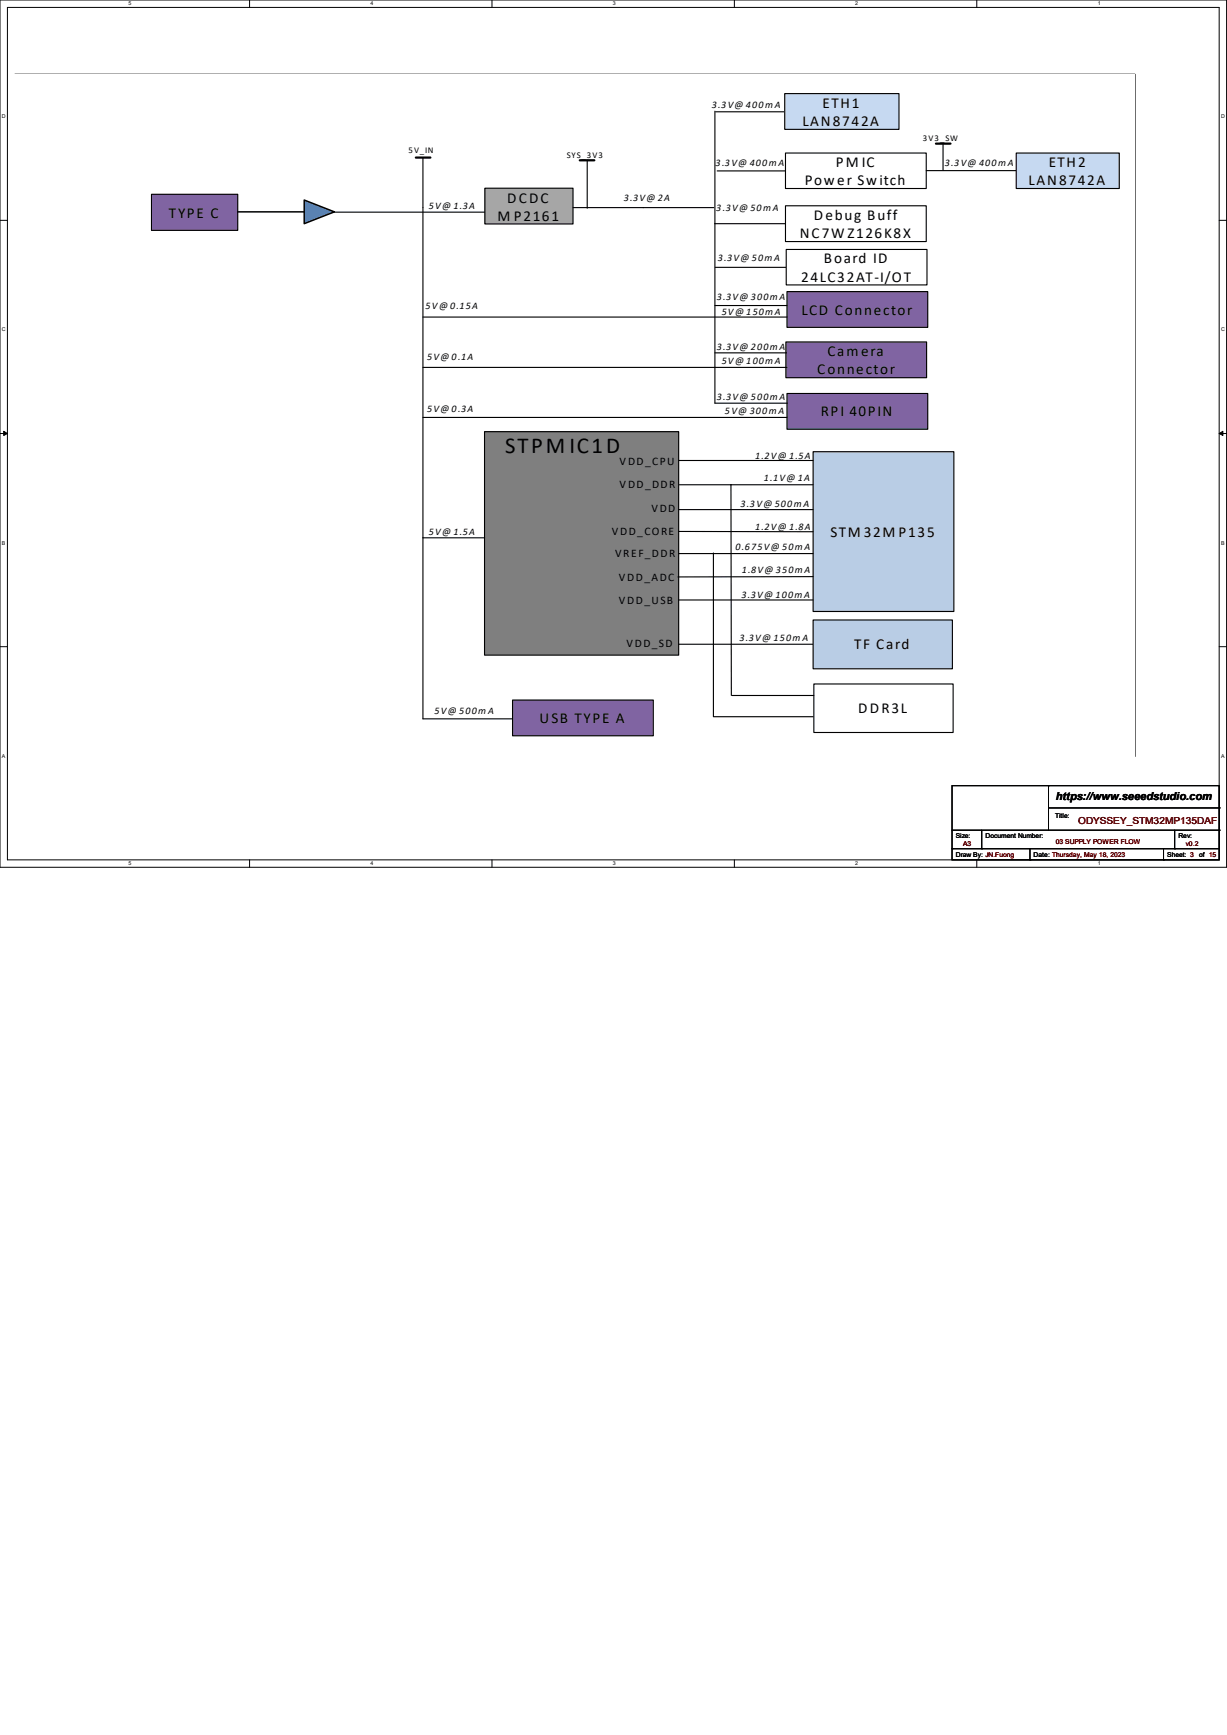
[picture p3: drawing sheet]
<svg xmlns="http://www.w3.org/2000/svg" width="210mm" height="297mm" viewBox="0 0 210 297" stroke-linecap="round" stroke-linejoin="round" font-family="sans-serif">
<g fill="none" stroke="#000" stroke-width=".17">
<path d="M0 0h209.9v148.5h-209.9zM1.3 1.3h207.4v145.9h-207.4zM42.7 0v1.3M84.2 0v1.3M125.7 0v1.3M167.2 0v1.3M0 37.7h1.3M208.7 37.7h1.2M0 74.2h1.3M.6 73.8l.7 .4-.7 .3zM208.7 74.2l.6-.4v.7zM208.7 74.2h1.2"/>
<path d="M0 110.7h1.3M208.7 110.7h1.2M42.7 147.2v1.3M84.2 147.2v1.3M125.7 147.2v1.3M167.2 147.2v1.3"/>
</g>
<path d="M.6 73.8l.7 .4-.7 .3zM208.7 74.2l.6-.4v.7z" fill="#000"/>
<path d="M2.5 12.7h191.8v116.8h-191.8z" fill-rule="evenodd" fill="#fff"/>
<path d="M2.5 12.7h191.8v116.8h-191.8z" fill="none" stroke="#000" stroke-width=".17"/>
<path d="M2.5 12.6h191.7v116.9h-191.7z" fill-rule="evenodd" fill="#fff"/>
<path d="M25.9 33.3h14.8v6.1h-14.8z" fill-rule="evenodd" fill="#8064a2"/>
<path d="M25.9 33.3h14.8v6.1h-14.8zM72.4 27v8.5" fill="none" stroke="#000" stroke-width=".19"/>
<path d="M71.2 27h2.5" fill="none" stroke="#000" stroke-width=".38"/>
<path d="M83 32.2h15.1v6.1h-15.1z" fill-rule="evenodd" fill="#a6a6a6"/>
<path d="M57.2 36.3h25.7M83 32.2h15.1v6.1h-15.1z" fill="none" stroke="#000" stroke-width=".19"/>
<path d="M82.9 73.9h33.3v38.3h-33.3z" fill-rule="evenodd" fill="#7f7f7f"/>
<path d="M122.4 19v50M122.5 19.1h12.1M72.4 35.5v56.6h10.5M98.1 35.5h24.1M100.5 27.4v8.2M82.9 73.9h33.3v38.3h-33.3z" fill="none" stroke="#000" stroke-width=".19"/>
<path d="M99.2 27.4h2.5" fill="none" stroke="#000" stroke-width=".38"/>
<path d="M134.3 16h19.6v6.1h-19.6z" fill-rule="evenodd" fill="#c6d9f1"/>
<path d="M134.3 16h19.6v6.1h-19.6zM122.7 29.3h12.1" fill="none" stroke="#000" stroke-width=".19"/>
<path d="M134.4 26.2h24.1v6.1h-24.1z" fill-rule="evenodd" fill="#fff"/>
<path d="M134.4 26.2h24.1v6.1h-24.1zM158.5 29.2h15.4" fill="none" stroke="#000" stroke-width=".19"/>
<path d="M173.9 26.2h17.7v6.1h-17.7z" fill-rule="evenodd" fill="#c6d9f1"/>
<path d="M122.3 38.3h12.1M161.4 24.7v4.5M173.9 26.2h17.7v6.1h-17.7z" fill="none" stroke="#000" stroke-width=".19"/>
<path d="M160.2 24.6h2.5" fill="none" stroke="#000" stroke-width=".38"/>
<path d="M134.4 35.2h24.1v6.2h-24.1z" fill-rule="evenodd" fill="#fff"/>
<path d="M134.4 35.2h24.1v6.2h-24.1z" fill="none" stroke="#000" stroke-width=".19"/>
<path d="M134.7 49.9h24.1v6.1h-24.1z" fill-rule="evenodd" fill="#8064a2"/>
<path d="M122.4 52.3h12.3M134.7 49.9h24.1v6.1h-24.1z" fill="none" stroke="#000" stroke-width=".19"/>
<path d="M87.7 119.8h24.1v6.2h-24.1z" fill-rule="evenodd" fill="#8064a2"/>
<path d="M72.4 92.1v31h15.3M87.7 119.8h24.1v6.2h-24.1z" fill="none" stroke="#000" stroke-width=".19"/>
<path d="M139.2 77.3h24.1v27.4h-24.1z" fill-rule="evenodd" fill="#b9cde5"/>
<path d="M116.2 78.8h23M139.2 77.3h24.1v27.4h-24.1zM116.2 87.2h23M116.2 91h23M116.2 94.8h23M116.3 83h8.9M139.2 98.7l-23.2 .1M116.2 102.7h23M116.2 110.3h23" fill="none" stroke="#000" stroke-width=".19"/>
<path d="M139.2 106.1h23.8v8.4h-23.8z" fill-rule="evenodd" fill="#b9cde5"/>
<path d="M125 83h14.2M139.2 106.1h23.8v8.4h-23.8z" fill="none" stroke="#000" stroke-width=".19"/>
<path d="M139.3 117.1h23.8v8.3h-23.8z" fill-rule="evenodd" fill="#fff"/>
<path d="M72.4 54.3h62.3M122.1 94.7v28M125.1 83l.1 36.1M125.3 119.1h14M139.3 117.1h23.8v8.3h-23.8zM122.2 122.7h17" fill="none" stroke="#000" stroke-width=".19"/>
<path d="M134.5 58.5h24.1v6.2h-24.1z" fill-rule="evenodd" fill="#8064a2"/>
<path d="M134.5 58.5h24.1v6.2h-24.1z" fill="none" stroke="#000" stroke-width=".19"/>
<path d="M134.7 67.4h24.1v6.1h-24.1z" fill-rule="evenodd" fill="#8064a2"/>
<path d="M72.4 62.9h62.3M72.4 71.5h62.3M122.4 60.4h12.2M122.4 69h12.4M134.7 67.4h24.1v6.1h-24.1z" fill="none" stroke="#000" stroke-width=".19"/>
<path d="M40.7 36.3h11.4" fill="none" stroke="#000" stroke-width=".26"/>
<path d="M52.1 34.2l5.1 2.1-5.1 2z" fill="#4f81bd"/>
<path d="M52.1 34.2l5.1 2.1-5.1 2z" fill="none" stroke="#000" stroke-width=".26"/>
<path d="M122.4 45.8h12.1" fill="none" stroke="#000" stroke-width=".19"/>
<path d="M134.6 42.7h24.1v6.1h-24.1z" fill-rule="evenodd" fill="#fff"/>
<path d="M134.6 42.7h24.1v6.1h-24.1z" fill="none" stroke="#000" stroke-width=".19"/>
<g fill="none" stroke="#000" stroke-width=".17">
<path d="M162.9 134.5h45.8v12.7h-45.8zM179.5 134.5h.1M179.5 134.5v7.6M179.5 138.3h29.2M208.7 138.3h.1M162.9 145.3h.1M162.9 145.3h45.8M162.9 142.1h45.8M168 145.3h.1M168 142.1v3.2M176.3 147.2h.1M176.3 145.3v1.9"/>
<path d="M199.1 147.2h.1M199.1 145.3v1.9M201 145.3h.1M201 142.1v3.2M208.7 142.1h.1"/>
</g>
<text font-size="3.9" x="86.4" y="77.5">STPM IC1D</text>
<g font-size="2.6">
<text x="137.3" y="21.5">LAN8742A</text>
<text x="140.8" y="18.4">ETH1</text>
<text x="143" y="28.6">PM IC</text>
<text x="179.5" y="28.6">ETH2</text>
<text x="86.8" y="34.7">DCDC</text>
<text x="137.8" y="31.7">Power Switch</text>
<text x="176" y="31.7">LAN8742A</text>
<text x="28.9" y="37.3">TYPE C</text>
<text x="85.2" y="37.8">M P2161</text>
<text x="136.9" y="40.7">NC7W Z126K8X</text>
<text x="139.3" y="37.6">Debug Buff</text>
<text x="141" y="45.1">Board ID</text>
<text x="137.1" y="48.2">24LC32AT-I/OT</text>
<text x="137.2" y="53.8">LCD Connector</text>
<text x="139.9" y="64.1">Connector</text>
<text x="141.6" y="60.9">Cam era</text>
<text x="140.5" y="71.3">RPI 40PIN</text>
<text x="142.1" y="91.9">STM 32M P135</text>
<text x="146.2" y="111.2">TF Card</text>
<text x="92.3" y="123.8">USB TYPE A</text>
<text x="146.9" y="122.1">DDR3L</text>
</g>
<g font-size="2">
<text x="106" y="79.5">VDD_CPU</text>
<text x="106" y="83.6">VDD_DDR</text>
<text x="111.5" y="87.7">VDD</text>
<text x="104.7" y="91.7">VDD_CORE</text>
<text x="105.3" y="95.3">VREF_DDR</text>
<text x="105.9" y="99.4">VDD_ADC</text>
<text x="105.9" y="103.4">VDD_USB</text>
<text x="107.2" y="110.8">VDD_SD</text>
</g>
<text font-size="1.9" x="180.7" y="137">https://www.seeedstudio.com</text>
<g font-size="1.7">
<text x="121.8" y="18.5">3.3V@ 400m A</text>
<text x="122.5" y="28.5">3.3V@ 400m A</text>
<text x="161.7" y="28.4">3.3V@ 400m A</text>
<text x="73.4" y="35.9">5V@ 1.3A</text>
<text x="106.8" y="34.4">3.3V@ 2A</text>
<text x="122.6" y="36.1">3.3V@ 50m A</text>
<text x="122.9" y="44.7">3.3V@ 50m A</text>
<text x="72.8" y="52.9">5V@ 0.15A</text>
<text x="122.7" y="51.4">3.3V@ 300m A</text>
<text x="123.5" y="54">5V@ 150m A</text>
<text x="122.7" y="59.9">3.3V@ 200m A</text>
<text x="73.1" y="61.7">5V@ 0.1A</text>
<text x="123.5" y="62.3">5V@ 100m A</text>
<text x="73.1" y="70.6">5V@ 0.3A</text>
<text x="122.7" y="68.5">3.3V@ 500m A</text>
<text x="124.1" y="71">5V@ 300m A</text>
<text x="129.2" y="78.6">1.2V@ 1.5A</text>
<text x="130.7" y="82.3">1.1V@ 1A</text>
<text x="126.7" y="86.8">3.3V@ 500m A</text>
<text x="73.4" y="91.6">5V@ 1.5A</text>
<text x="125.9" y="94.2">0.675V@ 50m A</text>
<text x="129.2" y="90.7">1.2V@ 1.8A</text>
<text x="127" y="98">1.8V@ 350m A</text>
<text x="126.9" y="102.4">3.3V@ 100m A</text>
<text x="126.6" y="109.7">3.3V@ 150m A</text>
<text x="74.4" y="122.3">5V@ 500m A</text>
</g>
<text font-size="1.7" fill="#800000" x="184.5" y="141.1">ODYSSEY_STM32MP135DAF</text>
<g font-size="1.5">
<text x="69.9" y="26.2">5V_IN</text>
<text x="97" y="27">SYS_3V3</text>
<text x="157.9" y="24.1">3V3_SW</text>
</g>
<g font-size="1.1">
<text x="163.6" y="143.5">Size:</text>
<text x="168.7" y="143.5">Document Number:</text>
<text x="180.6" y="140">Title:</text>
<text x="201.7" y="143.5">Rev:</text>
<text x="163.6" y="146.8">Draw By: JN.Fuong</text>
<text x="176.9" y="146.8">Date: Thursday, May 18, 2023</text>
<text x="199.8" y="146.8">Sheet: 3</text>
<text x="205.2" y="146.8">of 15</text>
</g>
<g font-size="1.1" fill="#800000">
<text x="164.8" y="144.9">A3</text>
<text x="180.7" y="144.5">03 SUPPLY POWER FLOW</text>
<text x="202.9" y="144.9">v0.2</text>
</g>
<g font-size=".9">
<text x="22" y=".9">5</text>
<text x="63.4" y=".9">4</text>
<text x="104.9" y=".9">3</text>
<text x="146.4" y=".9">2</text>
<text x="187.9" y=".9">1</text>
<text x=".3" y="20.3">D</text>
<text x="209" y="20.3">D</text>
<text x=".3" y="56.7">C</text>
<text x="209" y="56.7">C</text>
<text x=".3" y="93.2">B</text>
<text x="209" y="93.2">B</text>
<text x=".3" y="129.7">A</text>
<text x="209" y="129.7">A</text>
<text x="22" y="148.1">5</text>
<text x="63.4" y="148.1">4</text>
<text x="104.9" y="148.1">3</text>
<text x="146.4" y="148.1">2</text>
<text x="187.9" y="148.1">1</text>
</g>
</svg>
